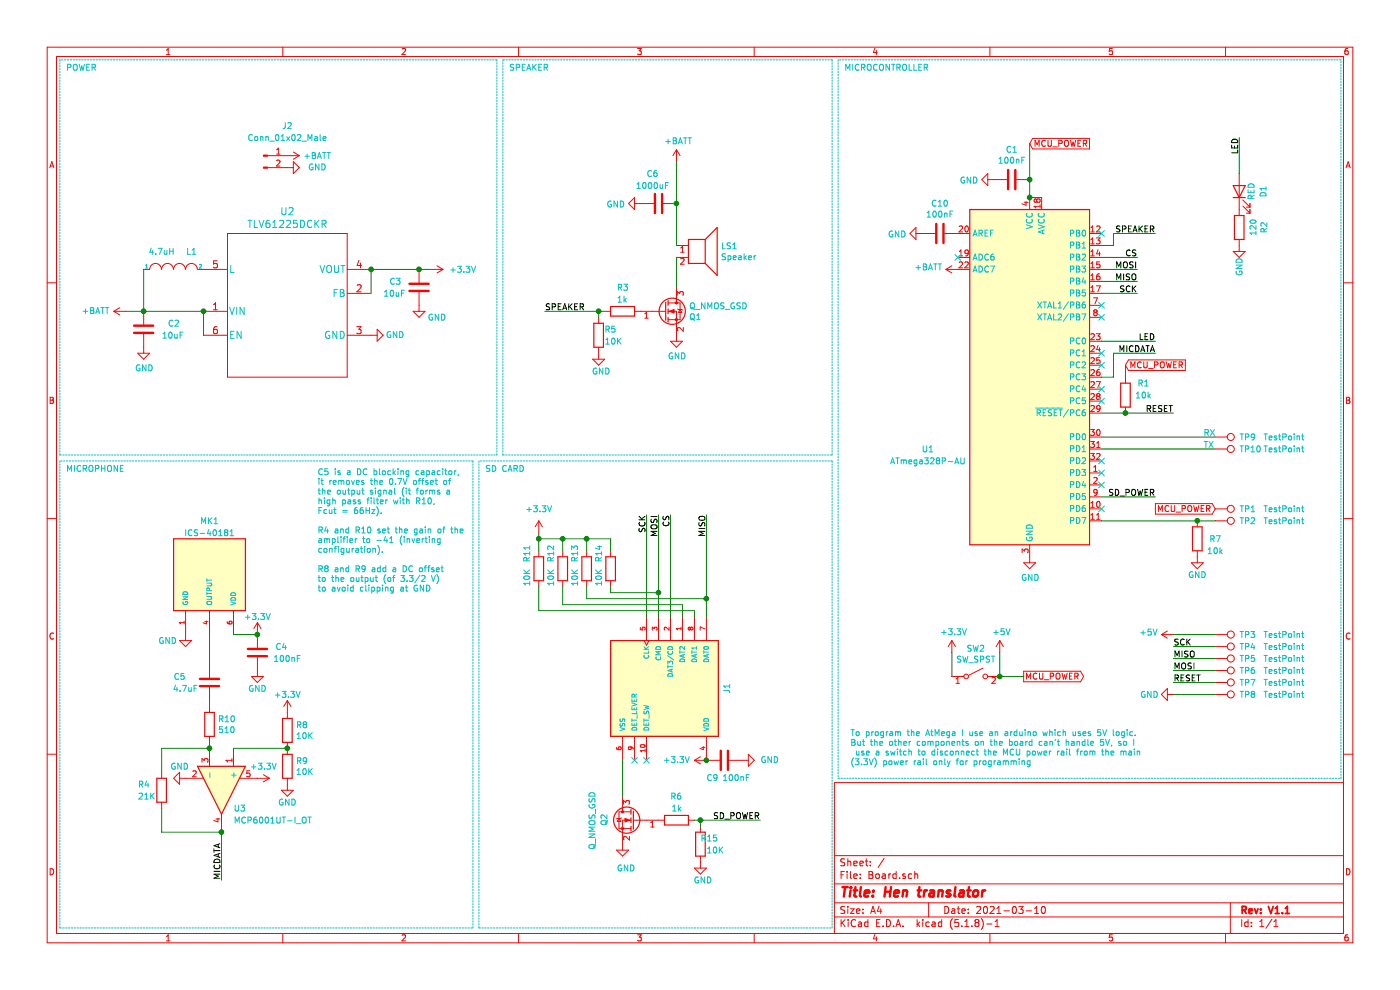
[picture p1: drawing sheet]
EESchema Schematic File Version 4
EELAYER 30 0
EELAYER END
$Descr A4 11693 8268
encoding utf-8
Sheet 1 1
Title "Hen translator"
Date "2021-03-10"
Rev "V1.1"
Comp ""
Comment1 ""
Comment2 ""
Comment3 ""
Comment4 ""
$EndDescr
$Comp
L Device:Speaker LS1
U 1 1
P 5850 2050
F 0 "LS1" H 6020 2046 50  0000 L CNN
F 1 "Speaker" H 6020 1955 50  0000 L CNN
F 2 "Board:SPKR_CMS-151135-078S-67" H 5850 1850 50  0001 C CNN
F 3 "~" H 5840 2000 50  0001 C CNN
	1    5850 2050
	1    0    0    -1  
$EndComp
$Comp
L Device:C C1
U 1 1
P 8450 1500
F 0 "C1" V 8198 1500 50  0000 C CNN
F 1 "100nF" V 8289 1500 50  0000 C CNN
F 2 "Capacitor_SMD:C_0603_1608Metric" H 8488 1350 50  0001 C CNN
F 3 "~" H 8450 1500 50  0001 C CNN
	1    8450 1500
	0    1    1    0   
$EndComp
Wire Wire Line
	8600 1650 8600 1500
$Comp
L power:GND #PWR0109
U 1 1
P 8300 1500
F 0 "#PWR0109" H 8300 1250 50  0001 C CNN
F 1 "GND" V 8305 1372 50  0000 R CNN
F 2 "" H 8300 1500 50  0001 C CNN
F 3 "" H 8300 1500 50  0001 C CNN
	1    8300 1500
	0    1    1    0   
$EndComp
$Comp
L power:GND #PWR0110
U 1 1
P 8600 4650
F 0 "#PWR0110" H 8600 4400 50  0001 C CNN
F 1 "GND" H 8605 4477 50  0000 C CNN
F 2 "" H 8600 4650 50  0001 C CNN
F 3 "" H 8600 4650 50  0001 C CNN
	1    8600 4650
	1    0    0    -1  
$EndComp
Wire Wire Line
	8600 1650 8700 1650
$Comp
L Device:R R1
U 1 1
P 9400 3300
F 0 "R1" H 9550 3400 50  0000 C CNN
F 1 "10k" H 9550 3300 50  0000 C CNN
F 2 "Resistor_SMD:R_0603_1608Metric" V 9330 3300 50  0001 C CNN
F 3 "~" H 9400 3300 50  0001 C CNN
	1    9400 3300
	1    0    0    -1  
$EndComp
Text Label 5400 4300 3    50   ~ 0
SCK
Text Label 5900 4300 3    50   ~ 0
MISO
Text Label 5600 4300 3    50   ~ 0
CS
Wire Wire Line
	9200 2150 9500 2150
Wire Wire Line
	9200 2250 9500 2250
Wire Wire Line
	9200 2350 9500 2350
Text Label 9500 2150 2    50   ~ 0
CS
Text Label 9500 2250 2    50   ~ 0
MOSI
Text Label 9500 2350 2    50   ~ 0
MISO
Wire Wire Line
	9200 2450 9500 2450
Text Label 9500 2450 2    50   ~ 0
SCK
$Comp
L Device:LED D1
U 1 1
P 10350 1600
F 0 "D1" H 10350 1400 50  0000 C CNN
F 1 "RED" H 10350 1500 50  0000 C CNN
F 2 "LED_SMD:LED_0805_2012Metric" H 10350 1600 50  0001 C CNN
F 3 "~" H 10350 1600 50  0001 C CNN
	1    10350 1600
	0    -1   -1   0   
$EndComp
$Comp
L Device:R R2
U 1 1
P 10350 1900
F 0 "R2" V 10557 1900 50  0000 C CNN
F 1 "120" V 10466 1900 50  0000 C CNN
F 2 "Resistor_SMD:R_0603_1608Metric" V 10280 1900 50  0001 C CNN
F 3 "~" H 10350 1900 50  0001 C CNN
	1    10350 1900
	1    0    0    -1  
$EndComp
$Comp
L power:GND #PWR0116
U 1 1
P 10350 2050
F 0 "#PWR0116" H 10350 1800 50  0001 C CNN
F 1 "GND" V 10350 1950 50  0000 R CNN
F 2 "" H 10350 2050 50  0001 C CNN
F 3 "" H 10350 2050 50  0001 C CNN
	1    10350 2050
	1    0    0    -1  
$EndComp
$Comp
L Device:C C6
U 1 1
P 5500 1700
F 0 "C6" V 5250 1650 50  0000 C CNN
F 1 "1000uF" V 5350 1650 50  0000 C CNN
F 2 "Capacitor_THT:C_Radial_D8.0mm_H11.5mm_P3.50mm" H 5538 1550 50  0001 C CNN
F 3 "~" H 5500 1700 50  0001 C CNN
	1    5500 1700
	0    1    1    0   
$EndComp
$Comp
L power:GND #PWR01
U 1 1
P 5350 1700
F 0 "#PWR01" H 5350 1450 50  0001 C CNN
F 1 "GND" V 5355 1572 50  0000 R CNN
F 2 "" H 5350 1700 50  0001 C CNN
F 3 "" H 5350 1700 50  0001 C CNN
	1    5350 1700
	0    1    1    0   
$EndComp
$Comp
L Device:Q_NMOS_GSD Q1
U 1 1
P 5550 2600
F 0 "Q1" H 5754 2554 50  0000 L CNN
F 1 "Q_NMOS_GSD" H 5754 2645 50  0000 L CNN
F 2 "Package_TO_SOT_SMD:SOT-23" H 5750 2700 50  0001 C CNN
F 3 "~" H 5550 2600 50  0001 C CNN
	1    5550 2600
	1    0    0    -1  
$EndComp
$Comp
L Device:R R3
U 1 1
P 5200 2600
F 0 "R3" V 5000 2550 50  0000 L CNN
F 1 "1k" V 5100 2550 50  0000 L CNN
F 2 "Resistor_SMD:R_0603_1608Metric" V 5130 2600 50  0001 C CNN
F 3 "~" H 5200 2600 50  0001 C CNN
	1    5200 2600
	0    1    1    0   
$EndComp
Wire Wire Line
	5050 2600 5000 2600
Text Label 4550 2600 0    50   ~ 0
SPEAKER
$Comp
L power:GND #PWR03
U 1 1
P 5650 2800
F 0 "#PWR03" H 5650 2550 50  0001 C CNN
F 1 "GND" H 5655 2627 50  0000 C CNN
F 2 "" H 5650 2800 50  0001 C CNN
F 3 "" H 5650 2800 50  0001 C CNN
	1    5650 2800
	1    0    0    -1  
$EndComp
Wire Wire Line
	5650 2150 5650 2400
Wire Wire Line
	9200 2050 9300 2050
Wire Wire Line
	9300 2050 9300 1950
Text Label 9650 1950 2    50   ~ 0
SPEAKER
Wire Wire Line
	9300 1950 9650 1950
$Comp
L power:+BATT #PWR09
U 1 1
P 8000 2250
F 0 "#PWR09" H 8000 2100 50  0001 C CNN
F 1 "+BATT" V 8015 2377 50  0000 L CNN
F 2 "" H 8000 2250 50  0001 C CNN
F 3 "" H 8000 2250 50  0001 C CNN
	1    8000 2250
	0    -1   -1   0   
$EndComp
Wire Notes Line
	7000 6500 11200 6500
Wire Notes Line
	11200 6500 11200 500 
Wire Notes Line
	11200 500  7000 500 
Wire Notes Line
	7000 500  7000 6500
Wire Notes Line
	6950 7750 6950 3850
Wire Notes Line
	6950 3850 4000 3850
Wire Notes Line
	4000 3850 4000 7750
Wire Notes Line
	4000 7750 6950 7750
Wire Notes Line
	3950 7750 3950 3850
Wire Notes Line
	3950 3850 500  3850
Wire Notes Line
	500  3850 500  7750
Wire Notes Line
	500  7750 3950 7750
Wire Notes Line
	500  3800 4150 3800
Wire Notes Line
	4150 3800 4150 500 
Wire Notes Line
	4150 500  500  500 
Wire Notes Line
	500  500  500  3800
Wire Notes Line
	4200 500  4200 3800
Wire Notes Line
	4200 3800 6950 3800
Wire Notes Line
	6950 3800 6950 500 
Wire Notes Line
	6950 500  4200 500 
Text Notes 550  600  0    50   ~ 0
POWER\n
Text Notes 4050 3950 0    50   ~ 0
SD CARD
Text Notes 550  3950 0    50   ~ 0
MICROPHONE\n
Text Notes 4250 600  0    50   ~ 0
SPEAKER\n
Text Notes 7050 600  0    50   ~ 0
MICROCONTROLLER
$Comp
L power:+5V #PWR0111
U 1 1
P 8350 5450
F 0 "#PWR0111" H 8350 5300 50  0001 C CNN
F 1 "+5V" H 8365 5623 50  0000 C CNN
F 2 "" H 8350 5450 50  0001 C CNN
F 3 "" H 8350 5450 50  0001 C CNN
	1    8350 5450
	1    0    0    -1  
$EndComp
Wire Wire Line
	7950 5450 7950 5650
Wire Wire Line
	8350 5450 8350 5650
Text GLabel 8550 5650 2    50   Output ~ 0
MCU_POWER
Wire Wire Line
	8350 5650 8550 5650
Text GLabel 9400 3050 2    50   Input ~ 0
MCU_POWER
Text GLabel 8600 1200 2    50   Input ~ 0
MCU_POWER
Wire Wire Line
	8600 1500 8600 1200
Connection ~ 8600 1500
Wire Wire Line
	10150 5300 9800 5300
Wire Wire Line
	10150 5400 9800 5400
Wire Wire Line
	10150 5500 9800 5500
$Comp
L power:+5V #PWR0112
U 1 1
P 9800 5300
F 0 "#PWR0112" H 9800 5150 50  0001 C CNN
F 1 "+5V" V 9815 5428 50  0000 L CNN
F 2 "" H 9800 5300 50  0001 C CNN
F 3 "" H 9800 5300 50  0001 C CNN
	1    9800 5300
	0    -1   -1   0   
$EndComp
Text Label 9800 5400 0    50   ~ 0
SCK
Text Label 9800 5500 0    50   ~ 0
MISO
Text Label 9800 5600 0    50   ~ 0
MOSI
Wire Wire Line
	9200 3450 9400 3450
Wire Wire Line
	9400 3450 9800 3450
Connection ~ 9400 3450
Text Label 9800 3450 2    50   ~ 0
RESET
Wire Wire Line
	9400 3150 9400 3050
NoConn ~ 9200 4050
NoConn ~ 9200 3350
NoConn ~ 9200 3250
NoConn ~ 9200 3050
NoConn ~ 9200 2950
Wire Wire Line
	9800 5600 10150 5600
$Comp
L Device:R R6
U 1 1
P 5650 6850
F 0 "R6" V 5450 6800 50  0000 L CNN
F 1 "1k" V 5550 6800 50  0000 L CNN
F 2 "Resistor_SMD:R_0603_1608Metric" V 5580 6850 50  0001 C CNN
F 3 "~" H 5650 6850 50  0001 C CNN
	1    5650 6850
	0    -1   1    0   
$EndComp
Wire Wire Line
	6350 6850 5850 6850
Text Label 6350 6850 2    50   ~ 0
SD_POWER
Wire Wire Line
	9200 4150 9650 4150
Text Label 9650 4150 2    50   ~ 0
SD_POWER
$Comp
L power:GND #PWR0115
U 1 1
P 10000 4650
F 0 "#PWR0115" H 10000 4400 50  0001 C CNN
F 1 "GND" H 10000 4500 50  0000 C CNN
F 2 "" H 10000 4650 50  0001 C CNN
F 3 "" H 10000 4650 50  0001 C CNN
	1    10000 4650
	1    0    0    -1  
$EndComp
$Comp
L Device:R R7
U 1 1
P 10000 4500
F 0 "R7" H 10150 4500 50  0000 C CNN
F 1 "10k" H 10150 4400 50  0000 C CNN
F 2 "Resistor_SMD:R_0603_1608Metric" V 9930 4500 50  0001 C CNN
F 3 "~" H 10000 4500 50  0001 C CNN
	1    10000 4500
	1    0    0    -1  
$EndComp
Wire Wire Line
	10150 4350 10000 4350
Wire Wire Line
	10000 4350 9200 4350
Connection ~ 10000 4350
NoConn ~ 9200 4250
$Comp
L Switch:SW_SPST SW2
U 1 1
P 8150 5650
F 0 "SW2" H 8150 5885 50  0000 C CNN
F 1 "SW_SPST" H 8150 5794 50  0000 C CNN
F 2 "Button_Switch_THT:SW_DIP_SPSTx01_Slide_6.7x4.1mm_W7.62mm_P2.54mm_LowProfile" H 8150 5650 50  0001 C CNN
F 3 "~" H 8150 5650 50  0001 C CNN
	1    8150 5650
	1    0    0    -1  
$EndComp
Connection ~ 8350 5650
$Comp
L Connector:Conn_01x02_Male J2
U 1 1
P 2200 1300
F 0 "J2" H 2400 1550 50  0000 C CNN
F 1 "Conn_01x02_Male" H 2400 1450 50  0000 C CNN
F 2 "ConnectorsEvo:S02B-PASK" H 2200 1300 50  0001 C CNN
F 3 "~" H 2200 1300 50  0001 C CNN
	1    2200 1300
	1    0    0    -1  
$EndComp
$Comp
L power:+BATT #PWR0101
U 1 1
P 2400 1300
F 0 "#PWR0101" H 2400 1150 50  0001 C CNN
F 1 "+BATT" V 2400 1550 50  0000 C CNN
F 2 "" H 2400 1300 50  0001 C CNN
F 3 "" H 2400 1300 50  0001 C CNN
	1    2400 1300
	0    1    1    0   
$EndComp
$Comp
L power:GND #PWR0102
U 1 1
P 2400 1400
F 0 "#PWR0102" H 2400 1150 50  0001 C CNN
F 1 "GND" V 2400 1150 50  0000 C CNN
F 2 "" H 2400 1400 50  0001 C CNN
F 3 "" H 2400 1400 50  0001 C CNN
	1    2400 1400
	0    -1   -1   0   
$EndComp
$Comp
L Connector:TestPoint TP1
U 1 1
P 10150 4250
F 0 "TP1" V 10150 4450 50  0000 L CNN
F 1 "TestPoint" V 10150 4650 50  0000 L CNN
F 2 "Board:TestPoint_THTPad_D1.0mm_Drill0.7mm" H 10350 4250 50  0001 C CNN
F 3 "~" H 10350 4250 50  0001 C CNN
	1    10150 4250
	0    1    1    0   
$EndComp
$Comp
L Connector:TestPoint TP2
U 1 1
P 10150 4350
F 0 "TP2" V 10150 4550 50  0000 L CNN
F 1 "TestPoint" V 10150 4750 50  0000 L CNN
F 2 "Board:TestPoint_THTPad_D1.0mm_Drill0.7mm" H 10350 4350 50  0001 C CNN
F 3 "~" H 10350 4350 50  0001 C CNN
	1    10150 4350
	0    1    1    0   
$EndComp
$Comp
L Connector:TestPoint TP3
U 1 1
P 10150 5300
F 0 "TP3" V 10150 5500 50  0000 L CNN
F 1 "TestPoint" V 10150 5700 50  0000 L CNN
F 2 "Board:TestPoint_THTPad_D1.0mm_Drill0.7mm" H 10350 5300 50  0001 C CNN
F 3 "~" H 10350 5300 50  0001 C CNN
	1    10150 5300
	0    1    1    0   
$EndComp
Text Label 9800 5700 0    50   ~ 0
RESET
$Comp
L power:GND #PWR0117
U 1 1
P 9800 5800
F 0 "#PWR0117" H 9800 5550 50  0001 C CNN
F 1 "GND" V 9800 5600 50  0000 C CNN
F 2 "" H 9800 5800 50  0001 C CNN
F 3 "" H 9800 5800 50  0001 C CNN
	1    9800 5800
	0    1    1    0   
$EndComp
Wire Wire Line
	10150 5800 9800 5800
Wire Wire Line
	10150 5700 9800 5700
$Comp
L Connector:TestPoint TP4
U 1 1
P 10150 5400
F 0 "TP4" V 10150 5600 50  0000 L CNN
F 1 "TestPoint" V 10150 5800 50  0000 L CNN
F 2 "Board:TestPoint_THTPad_D1.0mm_Drill0.7mm" H 10350 5400 50  0001 C CNN
F 3 "~" H 10350 5400 50  0001 C CNN
	1    10150 5400
	0    1    1    0   
$EndComp
$Comp
L Connector:TestPoint TP5
U 1 1
P 10150 5500
F 0 "TP5" V 10150 5700 50  0000 L CNN
F 1 "TestPoint" V 10150 5900 50  0000 L CNN
F 2 "Board:TestPoint_THTPad_D1.0mm_Drill0.7mm" H 10350 5500 50  0001 C CNN
F 3 "~" H 10350 5500 50  0001 C CNN
	1    10150 5500
	0    1    1    0   
$EndComp
$Comp
L Connector:TestPoint TP6
U 1 1
P 10150 5600
F 0 "TP6" V 10150 5800 50  0000 L CNN
F 1 "TestPoint" V 10150 6000 50  0000 L CNN
F 2 "Board:TestPoint_THTPad_D1.0mm_Drill0.7mm" H 10350 5600 50  0001 C CNN
F 3 "~" H 10350 5600 50  0001 C CNN
	1    10150 5600
	0    1    1    0   
$EndComp
$Comp
L Connector:TestPoint TP7
U 1 1
P 10150 5700
F 0 "TP7" V 10150 5900 50  0000 L CNN
F 1 "TestPoint" V 10150 6100 50  0000 L CNN
F 2 "Board:TestPoint_THTPad_D1.0mm_Drill0.7mm" H 10350 5700 50  0001 C CNN
F 3 "~" H 10350 5700 50  0001 C CNN
	1    10150 5700
	0    1    1    0   
$EndComp
$Comp
L Connector:TestPoint TP8
U 1 1
P 10150 5800
F 0 "TP8" V 10150 6000 50  0000 L CNN
F 1 "TestPoint" V 10150 6200 50  0000 L CNN
F 2 "Board:TestPoint_THTPad_D1.0mm_Drill0.7mm" H 10350 5800 50  0001 C CNN
F 3 "~" H 10350 5800 50  0001 C CNN
	1    10150 5800
	0    1    1    0   
$EndComp
$Comp
L power:GND #PWR012
U 1 1
P 3100 2800
F 0 "#PWR012" H 3100 2550 50  0001 C CNN
F 1 "GND" V 3100 2600 50  0000 C CNN
F 2 "" H 3100 2800 50  0001 C CNN
F 3 "" H 3100 2800 50  0001 C CNN
	1    3100 2800
	0    -1   -1   0   
$EndComp
$Comp
L power:+BATT #PWR010
U 1 1
P 1050 2600
F 0 "#PWR010" H 1050 2450 50  0001 C CNN
F 1 "+BATT" V 1050 2850 50  0000 C CNN
F 2 "" H 1050 2600 50  0001 C CNN
F 3 "" H 1050 2600 50  0001 C CNN
	1    1050 2600
	0    -1   -1   0   
$EndComp
$Comp
L Device:C C2
U 1 1
P 1200 2750
F 0 "C2" H 1400 2800 50  0000 L CNN
F 1 "10uF" H 1350 2700 50  0000 L CNN
F 2 "Capacitor_SMD:C_0805_2012Metric" H 1238 2600 50  0001 C CNN
F 3 "~" H 1200 2750 50  0001 C CNN
	1    1200 2750
	1    0    0    -1  
$EndComp
$Comp
L power:GND #PWR011
U 1 1
P 1200 2900
F 0 "#PWR011" H 1200 2650 50  0001 C CNN
F 1 "GND" H 1205 2727 50  0000 C CNN
F 2 "" H 1200 2900 50  0001 C CNN
F 3 "" H 1200 2900 50  0001 C CNN
	1    1200 2900
	1    0    0    -1  
$EndComp
Wire Wire Line
	1050 2600 1200 2600
Connection ~ 1200 2600
$Comp
L pspice:INDUCTOR L1
U 1 1
P 1450 2250
F 0 "L1" H 1600 2400 50  0000 C CNN
F 1 "4.7uH" H 1350 2400 50  0000 C CNN
F 2 "Inductor_SMD:L_1008_2520Metric" H 1450 2250 50  0001 C CNN
F 3 "~" H 1450 2250 50  0001 C CNN
	1    1450 2250
	1    0    0    -1  
$EndComp
$Comp
L Device:C C3
U 1 1
P 3500 2400
F 0 "C3" H 3250 2450 50  0000 L CNN
F 1 "10uF" H 3200 2350 50  0000 L CNN
F 2 "Capacitor_SMD:C_0805_2012Metric" H 3538 2250 50  0001 C CNN
F 3 "~" H 3500 2400 50  0001 C CNN
	1    3500 2400
	1    0    0    -1  
$EndComp
$Comp
L power:GND #PWR013
U 1 1
P 3500 2550
F 0 "#PWR013" H 3500 2300 50  0001 C CNN
F 1 "GND" H 3650 2450 50  0000 C CNN
F 2 "" H 3500 2550 50  0001 C CNN
F 3 "" H 3500 2550 50  0001 C CNN
	1    3500 2550
	1    0    0    -1  
$EndComp
$Comp
L power:+3.3V #PWR014
U 1 1
P 3600 2250
F 0 "#PWR014" H 3600 2100 50  0001 C CNN
F 1 "+3.3V" V 3600 2400 50  0000 L CNN
F 2 "" H 3600 2250 50  0001 C CNN
F 3 "" H 3600 2250 50  0001 C CNN
	1    3600 2250
	0    1    1    0   
$EndComp
$Comp
L Symbols:TLV61225DCKR U2
U 1 1
P 2400 2550
F 0 "U2" H 2400 3336 60  0000 C CNN
F 1 "TLV61225DCKR" H 2400 3230 60  0000 C CNN
F 2 "Board:SOT65P210X110-6N" H 2400 1850 60  0001 C CNN
F 3 "" H 2400 2550 60  0000 C CNN
	1    2400 2550
	1    0    0    -1  
$EndComp
Wire Wire Line
	1200 2600 1700 2600
Wire Wire Line
	1700 2600 1700 2800
Connection ~ 1700 2600
Wire Wire Line
	1200 2600 1200 2250
Wire Wire Line
	3100 2450 3100 2250
Wire Wire Line
	3100 2250 3500 2250
Connection ~ 3100 2250
Connection ~ 3500 2250
Wire Wire Line
	3500 2250 3600 2250
Connection ~ 8600 1650
$Comp
L MCU_Microchip_ATmega:ATmega328P-AU U1
U 1 1
P 8600 3150
F 0 "U1" H 7750 2550 50  0000 C CNN
F 1 "ATmega328P-AU" H 7750 2450 50  0000 C CNN
F 2 "Package_QFP:TQFP-32_7x7mm_P0.8mm" H 8600 3150 50  0001 C CIN
F 3 "http://ww1.microchip.com/downloads/en/DeviceDoc/ATmega328_P%20AVR%20MCU%20with%20picoPower%20Technology%20Data%20Sheet%2040001984A.pdf" H 8600 3150 50  0001 C CNN
	1    8600 3150
	1    0    0    -1  
$EndComp
$Comp
L Connector:TestPoint TP9
U 1 1
P 10150 3650
F 0 "TP9" V 10150 3850 50  0000 L CNN
F 1 "TestPoint" V 10150 4050 50  0000 L CNN
F 2 "Board:TestPoint_THTPad_D1.0mm_Drill0.7mm" H 10350 3650 50  0001 C CNN
F 3 "~" H 10350 3650 50  0001 C CNN
	1    10150 3650
	0    1    1    0   
$EndComp
$Comp
L Connector:TestPoint TP10
U 1 1
P 10150 3750
F 0 "TP10" V 10150 3950 50  0000 L CNN
F 1 "TestPoint" V 10150 4150 50  0000 L CNN
F 2 "Board:TestPoint_THTPad_D1.0mm_Drill0.7mm" H 10350 3750 50  0001 C CNN
F 3 "~" H 10350 3750 50  0001 C CNN
	1    10150 3750
	0    1    1    0   
$EndComp
Wire Wire Line
	9200 3650 10150 3650
Wire Wire Line
	9200 3750 10150 3750
Text Notes 10050 3650 0    50   ~ 0
RX
Text Notes 10050 3750 0    50   ~ 0
TX\n
$Comp
L power:GND #PWR0104
U 1 1
P 5200 7050
F 0 "#PWR0104" H 5200 6800 50  0001 C CNN
F 1 "GND" H 5250 6850 50  0000 R CNN
F 2 "" H 5200 7050 50  0001 C CNN
F 3 "" H 5200 7050 50  0001 C CNN
	1    5200 7050
	-1   0    0    -1  
$EndComp
Text Label 5500 4300 3    50   ~ 0
MOSI
$Comp
L Device:Q_NMOS_GSD Q2
U 1 1
P 5300 6850
F 0 "Q2" V 5550 6800 50  0000 L CNN
F 1 "Q_NMOS_GSD" V 5650 6600 50  0000 L CNN
F 2 "Package_TO_SOT_SMD:SOT-23" H 5500 6950 50  0001 C CNN
F 3 "~" H 5300 6850 50  0001 C CNN
	1    5300 6850
	-1   0    0    -1  
$EndComp
$Comp
L power:+3.3V #PWR0108
U 1 1
P 7950 5450
F 0 "#PWR0108" H 7950 5300 50  0001 C CNN
F 1 "+3.3V" H 7965 5623 50  0000 C CNN
F 2 "" H 7950 5450 50  0001 C CNN
F 3 "" H 7950 5450 50  0001 C CNN
	1    7950 5450
	1    0    0    -1  
$EndComp
Text GLabel 10150 4250 0    50   Input ~ 0
MCU_POWER
$Comp
L Symbols:5025700893 J1
U 1 1
P 5600 5750
F 0 "J1" H 5600 6225 50  0000 C CNN
F 1 "5025700893" H 5400 5150 50  0001 L BNN
F 2 "Board:MOLEX_5025700893" H 5250 5050 50  0001 L BNN
F 3 "" H 5600 5750 50  0001 L BNN
F 4 "Molex" H 5600 5750 50  0001 L BNN "MANUFACTURER"
	1    5600 5750
	0    1    1    0   
$EndComp
$Comp
L power:+3.3V #PWR0105
U 1 1
P 5900 6350
F 0 "#PWR0105" H 5900 6200 50  0001 C CNN
F 1 "+3.3V" V 5900 6600 50  0000 C CNN
F 2 "" H 5900 6350 50  0001 C CNN
F 3 "" H 5900 6350 50  0001 C CNN
	1    5900 6350
	0    -1   -1   0   
$EndComp
$Comp
L power:GND #PWR0103
U 1 1
P 6200 6350
F 0 "#PWR0103" H 6200 6100 50  0001 C CNN
F 1 "GND" V 6200 6200 50  0000 R CNN
F 2 "" H 6200 6350 50  0001 C CNN
F 3 "" H 6200 6350 50  0001 C CNN
	1    6200 6350
	0    -1   -1   0   
$EndComp
$Comp
L Device:C C9
U 1 1
P 6050 6350
F 0 "C9" V 5900 6450 50  0000 C CNN
F 1 "100nF" V 5900 6250 50  0000 C CNN
F 2 "Capacitor_SMD:C_0603_1608Metric" H 6088 6200 50  0001 C CNN
F 3 "~" H 6050 6350 50  0001 C CNN
	1    6050 6350
	0    -1   -1   0   
$EndComp
Wire Wire Line
	5200 6350 5200 6650
$Comp
L Device:C C10
U 1 1
P 7850 1950
F 0 "C10" V 7598 1950 50  0000 C CNN
F 1 "100nF" V 7689 1950 50  0000 C CNN
F 2 "Capacitor_SMD:C_0603_1608Metric" H 7888 1800 50  0001 C CNN
F 3 "~" H 7850 1950 50  0001 C CNN
	1    7850 1950
	0    1    1    0   
$EndComp
$Comp
L power:GND #PWR015
U 1 1
P 7700 1950
F 0 "#PWR015" H 7700 1700 50  0001 C CNN
F 1 "GND" V 7705 1822 50  0000 R CNN
F 2 "" H 7700 1950 50  0001 C CNN
F 3 "" H 7700 1950 50  0001 C CNN
	1    7700 1950
	0    1    1    0   
$EndComp
NoConn ~ 9200 2550
NoConn ~ 9200 2650
Wire Wire Line
	5650 1700 5650 2050
Wire Wire Line
	5650 1700 5650 1350
Connection ~ 5650 1700
$Comp
L power:+BATT #PWR02
U 1 1
P 5650 1350
F 0 "#PWR02" H 5650 1200 50  0001 C CNN
F 1 "+BATT" H 5665 1523 50  0000 C CNN
F 2 "" H 5650 1350 50  0001 C CNN
F 3 "" H 5650 1350 50  0001 C CNN
	1    5650 1350
	1    0    0    -1  
$EndComp
$Comp
L power:GND #PWR017
U 1 1
P 2150 5600
F 0 "#PWR017" H 2150 5350 50  0001 C CNN
F 1 "GND" H 2150 5450 50  0000 C CNN
F 2 "" H 2150 5600 50  0001 C CNN
F 3 "" H 2150 5600 50  0001 C CNN
	1    2150 5600
	1    0    0    -1  
$EndComp
$Comp
L Device:C C4
U 1 1
P 2150 5450
F 0 "C4" H 1950 5500 50  0000 C CNN
F 1 "100nF" H 1900 5400 50  0000 C CNN
F 2 "Capacitor_SMD:C_0603_1608Metric" H 2188 5300 50  0001 C CNN
F 3 "~" H 2150 5450 50  0001 C CNN
	1    2150 5450
	-1   0    0    -1  
$EndComp
Connection ~ 2150 5300
$Comp
L power:+3.3V #PWR06
U 1 1
P 2150 5300
F 0 "#PWR06" H 2150 5150 50  0001 C CNN
F 1 "+3.3V" H 2150 5450 50  0000 C CNN
F 2 "" H 2150 5300 50  0001 C CNN
F 3 "" H 2150 5300 50  0001 C CNN
	1    2150 5300
	1    0    0    -1  
$EndComp
$Comp
L power:GND #PWR016
U 1 1
P 1550 5300
F 0 "#PWR016" H 1550 5050 50  0001 C CNN
F 1 "GND" H 1400 5250 50  0000 C CNN
F 2 "" H 1550 5300 50  0001 C CNN
F 3 "" H 1550 5300 50  0001 C CNN
	1    1550 5300
	1    0    0    -1  
$EndComp
$Comp
L Symbols:ICS-40181 MK1
U 1 1
P 1750 4800
F 0 "MK1" V 1300 4800 50  0000 C CNN
F 1 "ICS-40181" V 1400 4800 50  0000 C CNN
F 2 "Board:MIC_ICS-40181" H 1450 5250 50  0001 L BNN
F 3 "" H 1750 4800 50  0001 L BNN
	1    1750 4800
	0    1    1    0   
$EndComp
NoConn ~ 9200 3950
$Comp
L power:+3.3V #PWR07
U 1 1
P 2400 5950
F 0 "#PWR07" H 2400 5800 50  0001 C CNN
F 1 "+3.3V" H 2400 6100 50  0000 C CNN
F 2 "" H 2400 5950 50  0001 C CNN
F 3 "" H 2400 5950 50  0001 C CNN
	1    2400 5950
	1    0    0    -1  
$EndComp
$Comp
L power:GND #PWR08
U 1 1
P 2400 6550
F 0 "#PWR08" H 2400 6300 50  0001 C CNN
F 1 "GND" H 2400 6400 50  0000 C CNN
F 2 "" H 2400 6550 50  0001 C CNN
F 3 "" H 2400 6550 50  0001 C CNN
	1    2400 6550
	1    0    0    -1  
$EndComp
$Comp
L Device:R R8
U 1 1
P 2400 6100
F 0 "R8" H 2470 6146 50  0000 L CNN
F 1 "10K" H 2470 6055 50  0000 L CNN
F 2 "Resistor_SMD:R_0603_1608Metric" V 2330 6100 50  0001 C CNN
F 3 "~" H 2400 6100 50  0001 C CNN
	1    2400 6100
	1    0    0    -1  
$EndComp
$Comp
L Device:R R9
U 1 1
P 2400 6400
F 0 "R9" H 2470 6446 50  0000 L CNN
F 1 "10K" H 2470 6355 50  0000 L CNN
F 2 "Resistor_SMD:R_0603_1608Metric" V 2330 6400 50  0001 C CNN
F 3 "~" H 2400 6400 50  0001 C CNN
	1    2400 6400
	1    0    0    -1  
$EndComp
Connection ~ 2400 6250
$Comp
L power:GND #PWR04
U 1 1
P 1550 6500
F 0 "#PWR04" H 1550 6250 50  0001 C CNN
F 1 "GND" V 1450 6450 50  0000 C CNN
F 2 "" H 1550 6500 50  0001 C CNN
F 3 "" H 1550 6500 50  0001 C CNN
	1    1550 6500
	0    1    1    0   
$EndComp
Wire Wire Line
	1950 6250 1950 6300
Wire Wire Line
	1950 6250 2400 6250
$Comp
L power:+3.3V #PWR05
U 1 1
P 2150 6500
F 0 "#PWR05" H 2150 6350 50  0001 C CNN
F 1 "+3.3V" V 2050 6550 50  0000 C CNN
F 2 "" H 2150 6500 50  0001 C CNN
F 3 "" H 2150 6500 50  0001 C CNN
	1    2150 6500
	0    1    1    0   
$EndComp
$Comp
L Device:R R4
U 1 1
P 1350 6600
F 0 "R4" H 1150 6650 50  0000 L CNN
F 1 "21K" H 1150 6550 50  0000 L CNN
F 2 "Resistor_SMD:R_0603_1608Metric" V 1280 6600 50  0001 C CNN
F 3 "~" H 1350 6600 50  0001 C CNN
	1    1350 6600
	1    0    0    -1  
$EndComp
Text Label 1850 7350 1    50   ~ 0
MICDATA
Wire Wire Line
	1850 6900 1850 6950
$Comp
L Symbols:MCP6001UT-I_OT U3
U 1 1
P 1850 6550
F 0 "U3" V 2050 6650 50  0000 L CNN
F 1 "MCP6001UT-I_OT" V 2150 6650 50  0000 L CNN
F 2 "Board:SOT95P270X145-5N" H 1450 5800 50  0001 L BNN
F 3 "" H 3000 5700 50  0001 L BNN
	1    1850 6550
	0    1    1    0   
$EndComp
Wire Wire Line
	1950 5300 2150 5300
$Comp
L Device:C C5
U 1 1
P 1750 5700
F 0 "C5" H 2000 5750 50  0000 C CNN
F 1 "4.7uF" H 1950 5650 50  0000 C CNN
F 2 "Capacitor_SMD:C_0603_1608Metric" H 1788 5550 50  0001 C CNN
F 3 "~" H 1750 5700 50  0001 C CNN
	1    1750 5700
	-1   0    0    -1  
$EndComp
$Comp
L Device:R R10
U 1 1
P 1750 6050
F 0 "R10" H 1820 6096 50  0000 L CNN
F 1 "510" H 1820 6005 50  0000 L CNN
F 2 "Resistor_SMD:R_0603_1608Metric" V 1680 6050 50  0001 C CNN
F 3 "~" H 1750 6050 50  0001 C CNN
	1    1750 6050
	1    0    0    -1  
$EndComp
Wire Wire Line
	1750 5300 1750 5550
NoConn ~ 5300 6350
NoConn ~ 5400 6350
Connection ~ 5900 6350
Wire Wire Line
	5400 4300 5400 5150
Wire Wire Line
	5500 4300 5500 4950
Wire Wire Line
	5600 4300 5600 5150
Wire Wire Line
	5900 4300 5900 5000
$Comp
L power:+3.3V #PWR019
U 1 1
P 4500 4450
F 0 "#PWR019" H 4500 4300 50  0001 C CNN
F 1 "+3.3V" H 4500 4650 50  0000 C CNN
F 2 "" H 4500 4450 50  0001 C CNN
F 3 "" H 4500 4450 50  0001 C CNN
	1    4500 4450
	1    0    0    -1  
$EndComp
Wire Wire Line
	5900 5000 4900 5000
Connection ~ 5900 5000
Wire Wire Line
	5900 5000 5900 5150
$Comp
L Device:R R11
U 1 1
P 4500 4750
F 0 "R11" V 4400 4800 50  0000 L CNN
F 1 "10K" V 4400 4600 50  0000 L CNN
F 2 "Resistor_SMD:R_0603_1608Metric" V 4430 4750 50  0001 C CNN
F 3 "~" H 4500 4750 50  0001 C CNN
	1    4500 4750
	1    0    0    -1  
$EndComp
$Comp
L Device:R R12
U 1 1
P 4700 4750
F 0 "R12" V 4600 4800 50  0000 L CNN
F 1 "10K" V 4600 4600 50  0000 L CNN
F 2 "Resistor_SMD:R_0603_1608Metric" V 4630 4750 50  0001 C CNN
F 3 "~" H 4700 4750 50  0001 C CNN
	1    4700 4750
	1    0    0    -1  
$EndComp
$Comp
L Device:R R13
U 1 1
P 4900 4750
F 0 "R13" V 4800 4800 50  0000 L CNN
F 1 "10K" V 4800 4600 50  0000 L CNN
F 2 "Resistor_SMD:R_0603_1608Metric" V 4830 4750 50  0001 C CNN
F 3 "~" H 4900 4750 50  0001 C CNN
	1    4900 4750
	1    0    0    -1  
$EndComp
$Comp
L Device:R R14
U 1 1
P 5100 4750
F 0 "R14" V 5000 4800 50  0000 L CNN
F 1 "10K" V 5000 4600 50  0000 L CNN
F 2 "Resistor_SMD:R_0603_1608Metric" V 5030 4750 50  0001 C CNN
F 3 "~" H 5100 4750 50  0001 C CNN
	1    5100 4750
	1    0    0    -1  
$EndComp
Wire Wire Line
	4500 4450 4500 4500
Wire Wire Line
	4500 4500 4700 4500
Wire Wire Line
	4700 4500 4700 4600
Connection ~ 4500 4500
Wire Wire Line
	4500 4500 4500 4600
Wire Wire Line
	4700 4500 4900 4500
Wire Wire Line
	4900 4500 4900 4600
Connection ~ 4700 4500
Wire Wire Line
	4900 4500 5100 4500
Wire Wire Line
	5100 4500 5100 4600
Connection ~ 4900 4500
Wire Wire Line
	5500 4950 5100 4950
Wire Wire Line
	5100 4950 5100 4900
Connection ~ 5500 4950
Wire Wire Line
	5500 4950 5500 5150
Wire Wire Line
	4900 5000 4900 4900
Wire Wire Line
	5700 5050 4700 5050
Wire Wire Line
	4700 5050 4700 4900
Wire Wire Line
	5700 5050 5700 5150
Wire Wire Line
	5800 5150 5800 5100
Wire Wire Line
	5800 5100 4500 5100
Wire Wire Line
	4500 5100 4500 4900
Wire Wire Line
	1750 6200 1750 6250
Text Notes 2650 4950 0    50   ~ 0
C5 is a DC blocking capacitor, \nit removes the 0.7V offset of \nthe output signal (it forms a \nhigh pass filter with R10, \nFcut = 66Hz).\n\nR4 and R10 set the gain of the\namplifier to -41 (inverting \nconfiguration).\n\nR8 and R9 add a DC offset \nto the output (of 3.3/2 V)\nto avoid clipping at GND
Wire Wire Line
	1750 5850 1750 5900
Wire Wire Line
	1750 6250 1350 6250
Wire Wire Line
	1350 6250 1350 6450
Connection ~ 1750 6250
Wire Wire Line
	1750 6250 1750 6300
Wire Wire Line
	1350 6950 1850 6950
Wire Wire Line
	1350 6750 1350 6950
Connection ~ 1850 6950
Wire Wire Line
	1850 6950 1850 7350
Wire Wire Line
	9200 3150 9300 3150
Wire Wire Line
	9300 3150 9300 2950
Wire Wire Line
	9300 2950 9650 2950
Text Label 9650 2950 2    50   ~ 0
MICDATA
NoConn ~ 8000 2150
Wire Wire Line
	10350 1450 10350 1150
Text Label 10350 1150 3    50   ~ 0
LED
NoConn ~ 9200 1950
Wire Wire Line
	9200 2850 9650 2850
Text Label 9650 2850 2    50   ~ 0
LED
NoConn ~ 9200 3850
Wire Wire Line
	5850 6850 5850 6900
Connection ~ 5850 6850
Wire Wire Line
	5850 6850 5800 6850
$Comp
L power:GND #PWR020
U 1 1
P 5850 7200
F 0 "#PWR020" H 5850 6950 50  0001 C CNN
F 1 "GND" H 5950 7050 50  0000 R CNN
F 2 "" H 5850 7200 50  0001 C CNN
F 3 "" H 5850 7200 50  0001 C CNN
	1    5850 7200
	1    0    0    -1  
$EndComp
$Comp
L Device:R R15
U 1 1
P 5850 7050
F 0 "R15" H 5700 7100 50  0000 L CNN
F 1 "10K" H 5650 7000 50  0000 L CNN
F 2 "Resistor_SMD:R_0603_1608Metric" V 5780 7050 50  0001 C CNN
F 3 "~" H 5850 7050 50  0001 C CNN
	1    5850 7050
	-1   0    0    -1  
$EndComp
$Comp
L power:GND #PWR018
U 1 1
P 5000 2950
F 0 "#PWR018" H 5000 2700 50  0001 C CNN
F 1 "GND" H 5100 2800 50  0000 R CNN
F 2 "" H 5000 2950 50  0001 C CNN
F 3 "" H 5000 2950 50  0001 C CNN
	1    5000 2950
	1    0    0    -1  
$EndComp
$Comp
L Device:R R5
U 1 1
P 5000 2800
F 0 "R5" H 4850 2850 50  0000 L CNN
F 1 "10K" H 4800 2750 50  0000 L CNN
F 2 "Resistor_SMD:R_0603_1608Metric" V 4930 2800 50  0001 C CNN
F 3 "~" H 5000 2800 50  0001 C CNN
	1    5000 2800
	-1   0    0    -1  
$EndComp
Wire Wire Line
	5000 2600 5000 2650
Connection ~ 5000 2600
Wire Wire Line
	5000 2600 4550 2600
Text Notes 7100 6400 0    50   ~ 0
To program the AtMega I use an arduino which uses 5V logic. \nBut the other components on the board can't handle 5V, so I\n use a switch to disconnect the MCU power rail from the main \n(3.3V) power rail only for programming
$EndSCHEMATC
